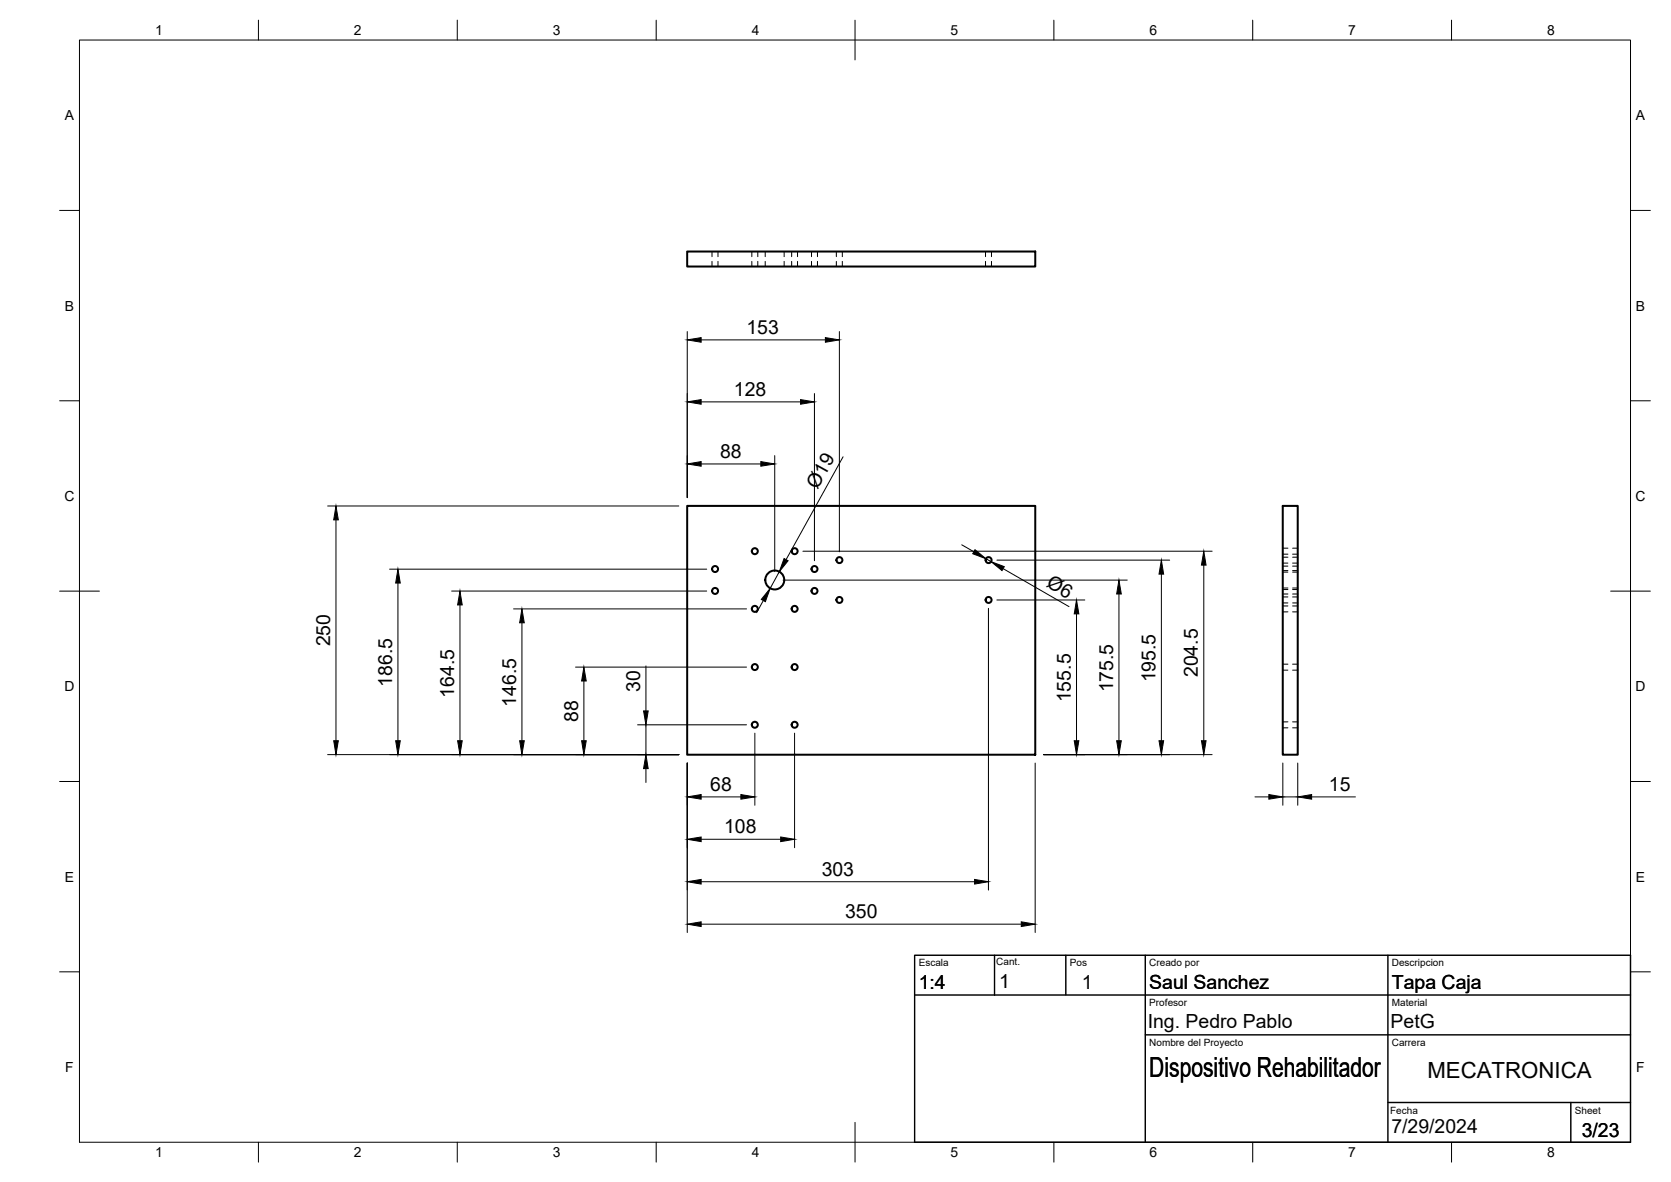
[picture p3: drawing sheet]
<svg xmlns="http://www.w3.org/2000/svg" width="420mm" height="297mm" viewBox="0 0 420 297" stroke-linecap="round" stroke-linejoin="round" font-family="sans-serif">
<!-- layer: Visible -->
<g fill="none" stroke="#000" stroke-width=".51">
<path d="M172.8 63.2h87.5v3.8h-87.5zM172.8 127.1h87.5v62.6h-87.5zM322.5 127.1h3.8v62.6h-3.8z"/>
<circle cx="189.8" cy="138.5" r=".75"/>
<circle cx="199.8" cy="138.5" r=".75"/>
<circle cx="179.8" cy="143" r=".75"/>
<circle cx="179.8" cy="148.5" r=".75"/>
<circle cx="189.8" cy="153" r=".75"/>
<circle cx="194.8" cy="145.8" r="2.38"/>
<circle cx="199.8" cy="153" r=".75"/>
<circle cx="204.8" cy="148.5" r=".75"/>
<circle cx="204.8" cy="143" r=".75"/>
<circle cx="211.1" cy="150.8" r=".75"/>
<circle cx="211.1" cy="140.8" r=".75"/>
<circle cx="248.6" cy="150.8" r=".75"/>
<circle cx="248.6" cy="140.8" r=".75"/>
<circle cx="189.8" cy="167.6" r=".75"/>
<circle cx="199.8" cy="167.6" r=".75"/>
<circle cx="189.8" cy="182.1" r=".75"/>
<circle cx="199.8" cy="182.1" r=".75"/>
</g>
<!-- layer: Hidden -->
<g fill="none" stroke="#000" stroke-width=".25">
<path d="M179 63.2v1.3M179 65.7v1.3M180.5 63.2v1.3M180.5 65.7v1.3M189 63.2v1.3M189 65.7v1.3M190.5 63.2v1.3M190.5 65.7v1.3M192.4 63.2v1.3M192.4 65.7v1.3M197.2 63.2v1.3M197.2 65.7v1.3"/>
<path d="M199.1 63.2v1.3M199.1 65.7v1.3M200.5 63.2v1.3M200.5 65.7v1.3M204 63.2v1.3M204 65.7v1.3M205.5 63.2v1.3M205.5 65.7v1.3M210.3 63.2v1.3M210.3 65.7v1.3M211.8 63.2v1.3M211.8 65.7v1.3"/>
<path d="M247.8 63.2v1.3M247.8 65.7v1.3M249.3 63.2v1.3M249.3 65.7v1.3M322.5 139.3h1.3M322.5 137.8h1.3M325 139.3h1.3M325 137.8h1.3M322.5 148.2h1.3M322.5 143.4h1.3M322.5 141.5h1.3M322.5 140h1.3"/>
<path d="M322.5 151.5h1.3M322.5 150h1.3M322.5 143.8h1.3M322.5 142.3h1.3M322.5 149.3h1.3M322.5 147.8h1.3M322.5 153.8h1.3M322.5 152.3h1.3M325 148.2h1.3M325 143.4h1.3M325 141.5h1.3M325 140h1.3"/>
<path d="M325 151.5h1.3M325 150h1.3M325 143.8h1.3M325 142.3h1.3M325 149.3h1.3M325 147.8h1.3M325 153.8h1.3M325 152.3h1.3M322.5 168.4h1.3M322.5 166.9h1.3M325 168.4h1.3M325 166.9h1.3"/>
<path d="M322.5 182.9h1.3M322.5 181.4h1.3M325 182.9h1.3M325 181.4h1.3"/>
</g>
<!-- layer: BORDER -->
<g fill="none" stroke="#000" stroke-width=".25">
<path d="M20 10.1h390v276.9h-390zM65 5.1v5M115 5.1v5M165 5.1v5M215 5.1v10M265 5.1v5M315 5.1v5M365 5.1v5M15 52.9h5M410 52.9h5M15 100.7h5M410 100.7h5"/>
<path d="M15 148.6h10M405 148.6h10M15 196.4h5M410 196.4h5M15 244.2h5M410 244.2h5M65 287v5M115 287v5M165 287v5M215 282.1v9.9M265 287v5M315 287v5"/>
<path d="M365 287v5"/>
</g>
<!-- layer: FD_Dimensions -->
<g fill="none" stroke="#000" stroke-width=".25">
<path d="M172.8 83.3v41.8M176.3 85.4h31.2M204.8 98.9v42M211.1 83.3v55.4M176.3 101h25M176.3 116.6h15M194.8 114.5v29.2M212 114.8l-14.3 25.8M82.4 127.2h88.3M84.5 130.6v55.5M201.9 138.5h102.9M241.8 136.9l3.1 1.7"/>
<path d="M98 143h79.7M100.1 146.5v39.6M113.6 148.5h64.1M115.7 152v34.1M129.1 153h58.6M131.2 156.5v29.6M191.9 150.9l-1.7 3.1M195.9 143.7l-2.2 4.2M196.9 145.8h86.5M247.9 140.4l1.3 .7M248.5 152.9v70.8M250.7 140.8h43.4"/>
<path d="M250.7 150.8h22.1M252.2 142.9l16.6 9.5M270.7 154.3v31.8M281.3 149.3v36.8M292 144.3v41.8M302.7 142v44.1M144.7 167.6h43M146.8 171.1v15M162.4 167.4v11.3M82.4 189.6h88.3M160.3 182.1h27.4M162.4 182.1v7.5"/>
<path d="M162.4 193.2v3.4M172.8 191.8v42.5M189.8 184.2v18.2M199.8 184.2v28.8M260.3 191.8v42.5M262.4 189.6h42.4M322.6 191.8v10.6M326.3 191.8v10.6M176.3 200.3h10M176.3 210.9h20M315.6 200.3h3.4M322.6 200.3h3.7"/>
<path d="M329.8 200.3h11M176.3 232.2h80.5M176.3 221.6h68.7"/>
</g>
<g fill="#000" stroke="#000" stroke-width=".25">
<path d="M172.8 85.4l3.5-.6v1.2zM207.5 84.8l3.6 .6-3.6 .6zM172.8 101l3.5-.6v1.2zM172.8 116.6l3.5-.6v1.2zM191.3 116l3.5 .6-3.5 .6zM201.3 100.4l3.5 .6-3.5 .6zM84.5 127.2l.6 3.4h-1.2zM245.2 138.1l2.7 2.3-3.3-1.2zM100.1 143l.5 3.5h-1.1zM115.7 148.5l.5 3.5h-1.1zM131.2 153l.6 3.5h-1.1zM193.7 147.9l-1.3 3.3-1-.6z"/>
<path d="M197.1 140.4l1.1 .5-2.3 2.8zM249.2 141.1l3.3 1.3-.6 1zM270.7 150.8l.6 3.5h-1.2zM281.3 145.8l.6 3.5h-1.1zM292 140.8l.6 3.5h-1.2zM302.7 138.5l.6 3.5h-1.2zM146.8 167.6l.6 3.5h-1.2zM161.8 178.7h1.2l-.6 3.4zM83.9 186.1h1.2l-.6 3.5zM99.5 186.1h1.1l-.5 3.5zM115.1 186.1h1.1l-.5 3.5zM130.7 186.1h1.1l-.6 3.5z"/>
<path d="M146.2 186.1h1.2l-.6 3.5zM162.4 189.6l.6 3.6h-1.2zM172.8 200.3l3.5-.6v1.1zM186.3 199.7l3.5 .6-3.5 .5zM270.1 186.1h1.2l-.6 3.5zM280.8 186.1h1.1l-.6 3.5zM291.4 186.1h1.2l-.6 3.5zM302.1 186.1h1.2l-.6 3.5zM319 199.7l3.6 .6-3.6 .5zM326.3 200.3l3.5-.6v1.1zM172.8 210.9l3.5-.6v1.2zM196.3 210.3l3.5 .6-3.5 .6z"/>
<path d="M172.8 232.2l3.5-.5v1.1zM172.8 221.6l3.5-.6v1.2zM245 221l3.5 .6-3.5 .6zM256.8 231.7l3.5 .5-3.5 .6z"/>
</g>
<!-- layer: TITLEBLOCK -->
<path d="M230 240.1h180v46.9h-180zM230 250h180M250.1 240.1v10M268 240.1v9.9M288 240.1v46.9M349 240.1v46.9M288 260.1h122M349 277.1h61M395 277.1v9.9" fill="none" stroke="#000" stroke-width=".36"/>
<text font-size="7" x="289" y="270.6">Dispositivo Rehabilitador</text>
<text font-size="5.6" x="358.9" y="270.9">MECATRONICA</text>
<g font-size="4.9">
<text x="187.7" y="84">153</text>
<text x="184.6" y="99.5">128</text>
<text x="181.1" y="115.1">88</text>
<text x="205.6" y="123.2" transform="rotate(-61 205.6 123.2)">Ø19</text>
<text x="262.9" y="147.3" transform="rotate(30 262.9 147.3)">Ø6</text>
<text x="83" y="162.4" transform="rotate(-90 83 162.4)">250</text>
<text x="98.6" y="172.6" transform="rotate(-90 98.6 172.6)">186.5</text>
<text x="161" y="174" transform="rotate(-90 161 174)">30</text>
<text x="279.9" y="174" transform="rotate(-90 279.9 174)">175.5</text>
<text x="290.6" y="171.5" transform="rotate(-90 290.6 171.5)">195.5</text>
<text x="301.2" y="170.2" transform="rotate(-90 301.2 170.2)">204.5</text>
<text x="114.2" y="175.4" transform="rotate(-90 114.2 175.4)">164.5</text>
<text x="129.8" y="177.6" transform="rotate(-90 129.8 177.6)">146.5</text>
<text x="269.2" y="176.5" transform="rotate(-90 269.2 176.5)">155.5</text>
<text x="145.4" y="181.4" transform="rotate(-90 145.4 181.4)">88</text>
<text x="178.6" y="198.8">68</text>
<text x="334.2" y="198.8">15</text>
<text x="182.1" y="209.5">108</text>
<text x="206.6" y="220.1">303</text>
<text x="212.5" y="230.8">350</text>
<text x="231" y="248.5">1:4</text>
<text x="251.2" y="248.2">1</text>
<text x="272.1" y="248.4">1</text>
<text x="289" y="248.5">Saul Sanchez</text>
<text x="350" y="248.5">Tapa Caja</text>
<text x="288.6" y="258.3">Ing. Pedro Pablo</text>
<text x="349.7" y="258.4">PetG</text>
<text x="349.8" y="284.8">7/29/2024</text>
<text x="397.7" y="285.7">3/23</text>
</g>
<g font-size="3.5">
<text x="39" y="8.8">1</text>
<text x="89" y="8.8">2</text>
<text x="139" y="8.8">3</text>
<text x="189" y="8.8">4</text>
<text x="239" y="8.8">5</text>
<text x="289" y="8.8">6</text>
<text x="339" y="8.8">7</text>
<text x="389" y="8.8">8</text>
<text x="16.3" y="30.2">A</text>
<text x="411.3" y="30.2">A</text>
<text x="16.3" y="78">B</text>
<text x="411.3" y="78">B</text>
<text x="16.2" y="125.9">C</text>
<text x="411.2" y="125.9">C</text>
<text x="16.2" y="173.7">D</text>
<text x="411.2" y="173.7">D</text>
<text x="16.3" y="221.6">E</text>
<text x="411.3" y="221.6">E</text>
<text x="16.4" y="269.4">F</text>
<text x="411.4" y="269.4">F</text>
<text x="39" y="290.8">1</text>
<text x="89" y="290.8">2</text>
<text x="139" y="290.8">3</text>
<text x="189" y="290.8">4</text>
<text x="239" y="290.8">5</text>
<text x="289" y="290.8">6</text>
<text x="339" y="290.8">7</text>
<text x="389" y="290.8">8</text>
</g>
<g font-size="2.5">
<text x="231" y="242.9">Escala</text>
<text x="250.5" y="242.5">Cant.</text>
<text x="269" y="242.9">Pos</text>
<text x="289" y="242.9">Creado por</text>
<text x="350" y="242.9">Descripcion</text>
<text x="289" y="252.8">Profesor</text>
<text x="350" y="252.8">Material</text>
<text x="289" y="262.9">Nombre del Proyecto</text>
<text x="350" y="262.9">Carrera</text>
<text x="349.5" y="280">Fecha</text>
<text x="396" y="279.9">Sheet</text>
</g>
</svg>
